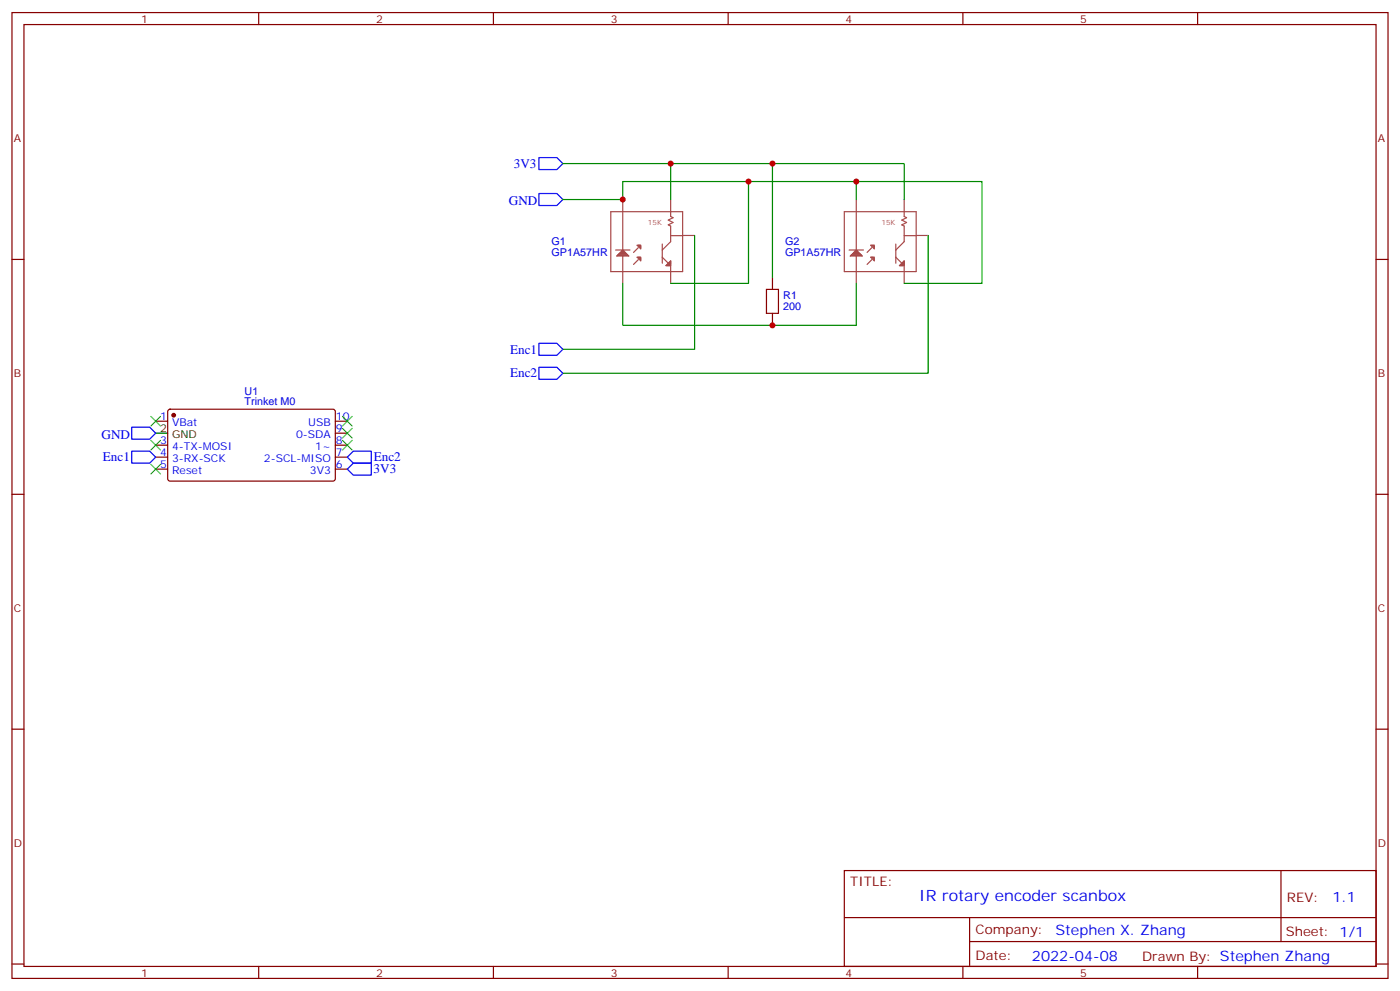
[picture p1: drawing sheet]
<svg xmlns="http://www.w3.org/2000/svg" width="412mm" height="292mm" viewBox="0 0 412 292" stroke-linecap="round" stroke-linejoin="round" font-family="sans-serif">
<g fill="none" stroke="#870000" stroke-width=".35">
<path d="M3.5 3.7h405.4v284.3h-405.4zM7.1 7.2h398.2v277.3h-398.2zM76.2 3.7v3.5M145.3 3.7v3.5M214.5 3.7v3.5M283.6 3.7v3.5M352.8 3.7v3.5M3.5 76.4h3.6M405.3 76.4h3.6M227.5 81.7v3.5M227.5 92.3v3.5M45.9 124h3.5"/>
<path d="M45.9 131.1h3.5M45.9 134.6h3.5M45.9 138.1h3.5M49.6 120.7l.5-.2h48.2l.5 .7-.1 20-.6 .4h-48.3l-.4-.7v-19.7zM98.8 124h3.5M98.8 131.1h3.5M98.8 134.6h3.5M98.8 138.1h3.5M98.8 127.5h3.5M3.5 145.5h3.6M405.3 145.5h3.6M3.5 214.7h3.6"/>
<path d="M405.3 214.7h3.6M248.7 256.3h156.6v28.2h-156.6zM377.3 256.3v20.9M248.7 270.1h156.5M285.6 277.2h119.6M285.6 270.1v14.2M3.5 283.8h3.6M76.2 284.5v3.5M145.3 284.5v3.5M214.5 284.5v3.5M283.6 284.5v3.5M352.8 284.5v3.5"/>
<path d="M405.3 283.8h3.6"/>
</g>
<g fill="none" stroke="#a64a4a" stroke-width=".35">
<path d="M183.4 58.7v3.5M197.6 58.7v3.5M252.2 58.7v3.5M266.3 58.7v3.5M179.9 62.3h21.2v17.7h-21.2zM181.3 73.6h4.3M181.7 75.4l1.7-1.8 1.8 1.8zM182 75h2.9M182 75.2h2.9M182.4 74.7h2.1M182.4 74.8h2.1M182.7 74.3h1.4"/>
<path d="M182.7 74.5h1.4M183.1 74h.7M183.1 74.1h.7M183.3 73.8h.3M183.4 62.3v11.3M183.4 75.4v8M187.7 72.2h1v1.1zM187.7 75.7h1v1.1zM188 72.9l-1.4 1.4M188 72.2l.7 .7M188 76.4l-1.4 1.4M188 75.7l.7 .7"/>
<path d="M188.4 72.2l.3 .4M188.4 75.7l.3 .4M195.1 71.8v5.7M195.1 75.7l1.7 1.8M197.6 62.3v1.4l.7 .4-1.5 .7 1.5 .7-1.5 .7 .8 .4v4.5l-2.5 2.5M197.6 78.2h-1.5l1.5-1.4v6.6M197.6 77l-1.3 1.2M197.6 77.1l-1.1 1.1M197.6 77.3l-.9 .9M197.6 77.5l-.8 .7M197.6 77.7l-.6 .5M197.6 77.8l-.4 .4"/>
<path d="M197.6 69.4h3.5M201.1 69.3h3.5M248.7 62.3h21.2v17.7h-21.2zM250.1 73.6h4.3M250.5 75.4l1.7-1.8 1.8 1.8zM250.8 75h2.8M250.8 75.2h2.8M251.2 74.7h2.1M251.2 74.8h2.1M251.5 74.3h1.4M251.5 74.5h1.4M251.9 74h.7"/>
<path d="M251.9 74.1h.7M252.1 73.8h.3M252.2 62.3v11.3M252.2 75.4v8M256.5 72.2h1v1.1zM256.5 75.7h1v1.1zM256.8 72.9l-1.4 1.4M256.8 72.2l.7 .7M256.8 76.4l-1.4 1.4M256.8 75.7l.7 .7M257.2 72.2l.3 .4M257.2 75.7l.3 .4"/>
<path d="M263.9 71.8v5.7M263.9 75.7l1.7 1.8M266.3 78.2h-1.4l1.4-1.4v6.6M266.3 69.4h3.6M266.3 62.3v1.4l.8 .4-1.5 .7 1.5 .7-1.5 .7 .7 .4v4.5l-2.4 2.5M266.3 77l-1.2 1.2M266.3 77.1l-1 1.1M266.3 77.3l-.8 .9M266.3 77.5l-.7 .7M266.3 77.7l-.5 .5M266.3 77.8l-.3 .4M269.9 69.3h3.5"/>
</g>
<path d="M225.8 85.2h3.5v7.1h-3.5z" fill="none" stroke="#a10000" stroke-width=".35"/>
<path d="M158.7 57h5.3l1.8 1.7-1.8 1.8h-5.3zM158.7 46.4h5.3l1.8 1.8-1.8 1.7h-5.3zM158.7 101.1h5.3l1.8 1.7-1.8 1.8h-5.3zM158.7 108.1h5.3l1.8 1.8-1.8 1.8h-5.3zM38.8 125.8h5.3l1.8 1.7-1.8 1.8h-5.3zM38.8 132.8h5.3l1.8 1.8-1.8 1.7h-5.3zM102.3 134.6l1.8-1.8h5.3v3.5h-5.3zM104.1 136.3h5.3v3.6h-5.3l-1.8-1.8z" fill="none" stroke="#00f" stroke-width=".35"/>
<path d="M165.8 58.7h17.6v-5.3h68.8v5.3M165.8 48.2h31.8v10.5M197.6 48.2h68.7v10.5M220.5 53.4v30h-22.9M227.5 48.2v33.5M252.2 53.4h37.1v30h-23M204.6 69.3v33.5h-38.8M273.4 69.3v40.6h-107.6M183.4 83.4v12.4h68.8v-12.4" fill="none" stroke="#008700" stroke-width=".35"/>
<circle cx="51.2" cy="122.2" r=".53" fill="#870000" stroke="#870000" stroke-width=".35"/>
<path d="M45.9 127.5h3.5" fill="none" stroke="#000" stroke-width=".35"/>
<path d="M44.4 136.7l2.9 2.8M44.4 129.6l2.9 2.9M44.4 122.6l2.9 2.8M47.3 136.7l-2.9 2.8M47.3 129.6l-2.9 2.9M47.3 122.6l-2.9 2.8M100.9 122.6l2.8 2.8M100.9 126.1l2.8 2.8M100.9 129.6l2.8 2.9M103.7 122.6l-2.8 2.8M103.7 126.1l-2.8 2.8M103.7 129.6l-2.8 2.9" fill="none" stroke="#3c3" stroke-width=".35"/>
<g fill="#c00">
<circle cx="183.4" cy="58.7" r=".88"/>
<circle cx="220.5" cy="53.4" r=".88"/>
<circle cx="252.2" cy="53.4" r=".88"/>
<circle cx="197.6" cy="48.2" r=".88"/>
<circle cx="227.5" cy="95.8" r=".88"/>
<circle cx="227.5" cy="48.2" r=".88"/>
</g>
<text font-size="4.6" fill="#00f" x="270.8" y="265.3">IR rotary encoder scanbox</text>
<g font-size="4.2" fill="#00f">
<text x="392.5" y="265.6">1.1</text>
<text x="310.9" y="275.1">Stephen X. Zhang</text>
<text x="304" y="282.9">2022-04-08</text>
</g>
<g font-size="3.9" fill="#00f">
<text x="151.4" y="49.4">3V3</text>
<text x="149.9" y="60.4">GND</text>
<text x="150.3" y="104.1">Enc1</text>
<text x="150.3" y="111.1">Enc2</text>
<text x="29.9" y="129.2">GND</text>
<text x="30.3" y="135.8">Enc1</text>
<text x="110.1" y="135.8">Enc2</text>
<text x="110.1" y="139.3">3V3</text>
</g>
<g font-size="3.9" fill="#800">
<text x="250.5" y="260.9">TITLE:</text>
<text x="379.1" y="265.6">REV:</text>
<text x="287.4" y="275.1">Company:</text>
<text x="378.7" y="275.7">Sheet: 1/1</text>
<text x="287.4" y="282.8">Date:</text>
<text x="336.4" y="282.8">Drawn By: Stephen Zhang</text>
</g>
<g font-size="3.2" fill="#800">
<text x="41.6" y="6.7">1</text>
<text x="110.8" y="6.7">2</text>
<text x="179.9" y="6.7">3</text>
<text x="249.1" y="6.7">4</text>
<text x="318.2" y="6.7">5</text>
<text x="4.1" y="41.8">A</text>
<text x="405.9" y="41.8">A</text>
<text x="4.1" y="110.9">B</text>
<text x="405.9" y="110.9">B</text>
<text x="4.1" y="180.1">C</text>
<text x="405.9" y="180.1">C</text>
<text x="4.1" y="249.2">D</text>
<text x="405.9" y="249.2">D</text>
<text x="41.6" y="287.5">1</text>
<text x="110.8" y="287.5">2</text>
<text x="179.9" y="287.5">3</text>
<text x="249.1" y="287.5">4</text>
<text x="318.2" y="287.5">5</text>
</g>
<g font-size="3.2" fill="#000080">
<text x="162.5" y="75.4">GP1A57HR</text>
<text x="162.5" y="72.2">G1</text>
<text x="231.3" y="75.4">GP1A57HR</text>
<text x="231.3" y="72.2">G2</text>
<text x="230.7" y="88.1">R1</text>
<text x="230.7" y="91.3">200</text>
<text x="72" y="119.3">Trinket M0</text>
<text x="72" y="116.2">U1</text>
</g>
<g font-size="3.2" fill="#00f">
<text x="47.2" y="123.6">1</text>
<text x="50.7" y="125.4">VBat</text>
<text x="90.8" y="125.4">USB</text>
<text x="99" y="123.6">10</text>
<text x="47.2" y="130.7">3</text>
<text x="87.2" y="128.9">0-SDA</text>
<text x="99" y="130.7">8</text>
<text x="99" y="127.2">9</text>
<text x="47.2" y="134.2">4</text>
<text x="47.2" y="137.8">5</text>
<text x="50.7" y="132.5">4-TX-MOSI</text>
<text x="50.7" y="136">3-RX-SCK</text>
<text x="77.7" y="136">2-SCL-MISO</text>
<text x="92.9" y="132.5">1~</text>
<text x="99" y="137.8">6</text>
<text x="99" y="134.2">7</text>
<text x="50.7" y="139.5">Reset</text>
<text x="91.3" y="139.5">3V3</text>
</g>
<g font-size="3.2">
<text x="47.2" y="127.2">2</text>
<text x="50.7" y="128.9">GND</text>
</g>
<g font-size="2.1" fill="#a54b4b">
<text x="190.9" y="66.2">15K</text>
<text x="259.6" y="66.2">15K</text>
</g>
</svg>
